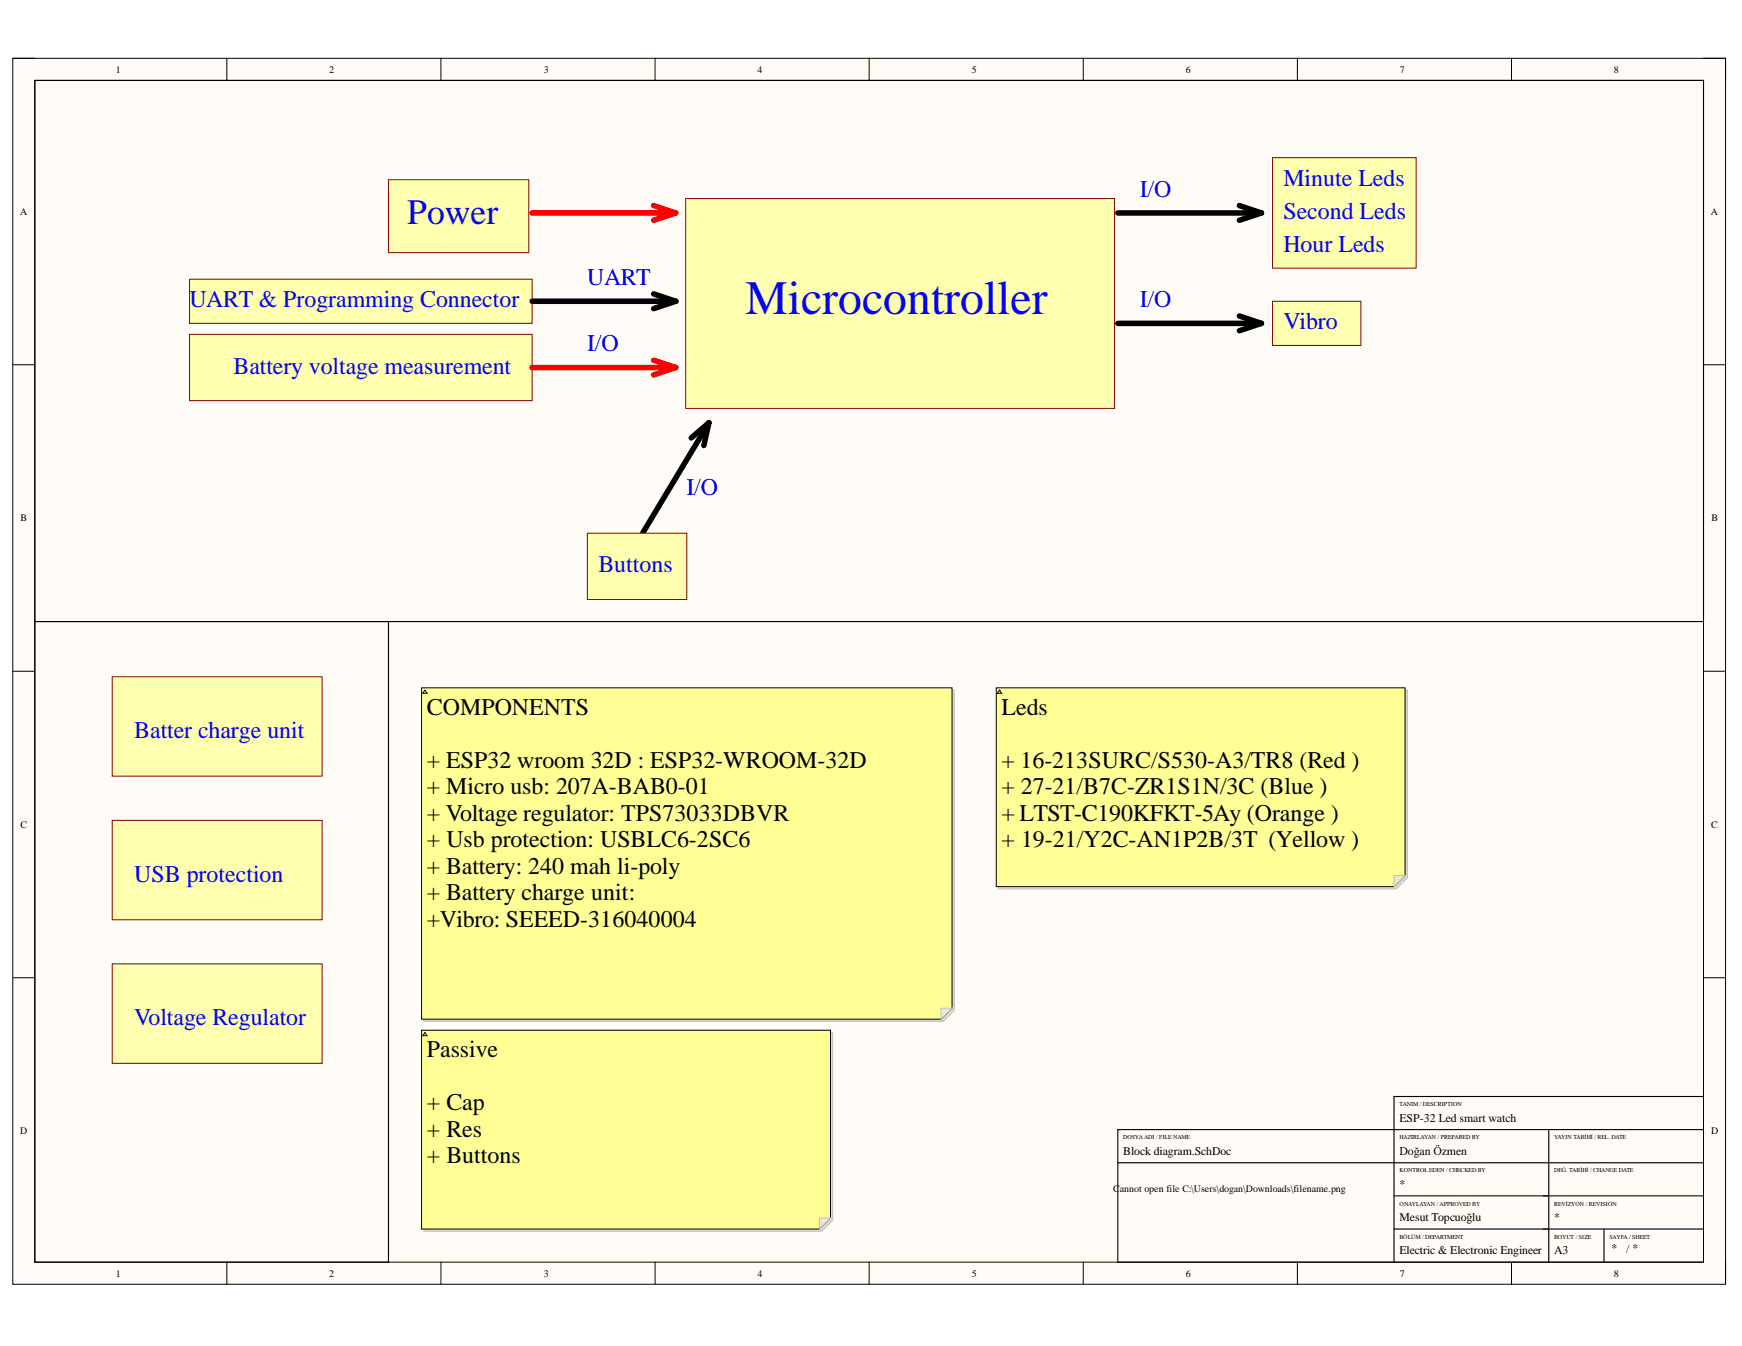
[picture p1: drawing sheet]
<svg xmlns="http://www.w3.org/2000/svg" width="279mm" height="216mm" viewBox="0 0 279 216" stroke-linecap="round" stroke-linejoin="round" font-family="sans-serif">
<path d="M2 9.4h274.8v196.6h-274.8z" fill-rule="evenodd" fill="#fffcf8"/>
<path d="M2 9.4h274.8v196.6h-274.8z" fill="none" stroke="#000" stroke-width=".16"/>
<path d="M5.6 12.9h267.6v189.5h-267.6z" fill-rule="evenodd" fill="#fffcf8"/>
<g fill="none" stroke="#000" stroke-width=".16">
<path d="M2 9.3h3.6M5.6 12.9h267.6v189.5h-267.6zM36.4 9.3v3.6M70.7 9.3v3.6M105.1 9.3v3.6M139.4 9.3v3.6M173.7 9.4v3.5M208.1 9.4v3.5M242.4 9.4v3.5M273.2 9.4h3.6v3.5M2 58.5h3.6M273.2 58.5h3.6"/>
<path d="M2 107.7h3.6M273.2 107.7h3.6M2 156.8h3.6M273.2 156.8h3.6M36.4 202.4v3.6M70.7 202.4v3.6M105.1 202.4v3.6M139.4 202.4v3.6M173.7 202.4v3.6M208.1 202.4v3.6M242.4 202.4v3.6M276.8 202.4v3.6"/>
</g>
<path d="M273.2 175.9h-49.6v26.5M179.3 186.5h93.9M223.6 191.8h49.6M223.6 197.1h49.6M248.4 181.2v21.2M257.3 197.1v5.3M273.2 181.2h-93.9v21.2h93.9" fill="none" stroke="#000" stroke-width=".18"/>
<path d="M110 31.8h68.7v33.7h-68.7z" fill-rule="evenodd" fill="#ffffb0"/>
<path d="M110 31.8h68.7v33.7h-68.7z" fill="none" stroke="#800000" stroke-width=".16"/>
<path d="M62.3 28.8h22.5v11.7h-22.5z" fill-rule="evenodd" fill="#ffffb0"/>
<path d="M62.3 28.8h22.5v11.7h-22.5z" fill="none" stroke="#800000" stroke-width=".16"/>
<path d="M179.3 34.2h23M198.8 33l3.5 1.2M202.3 34.2l-3.5 1.1" fill="none" stroke="#000" stroke-width=".89"/>
<path d="M85.3 34.2h23.1M104.8 33l3.6 1.2M108.4 34.2l-3.6 1.1" fill="none" stroke="#f00" stroke-width=".89"/>
<path d="M204.1 25.3h23v17.7h-23z" fill-rule="evenodd" fill="#ffffb0"/>
<path d="M204.1 25.3h23v17.7h-23z" fill="none" stroke="#800000" stroke-width=".16"/>
<path d="M30.4 44.8h54.9v7.1h-54.9z" fill-rule="evenodd" fill="#ffffb0"/>
<path d="M30.4 44.8h54.9v7.1h-54.9z" fill="none" stroke="#800000" stroke-width=".16"/>
<path d="M85.3 48.3h23.1M104.8 47.1l3.6 1.2M108.4 48.3l-3.6 1.2" fill="none" stroke="#000" stroke-width=".89"/>
<path d="M30.4 53.6h54.9v10.7h-54.9z" fill-rule="evenodd" fill="#ffffb0"/>
<path d="M30.4 53.6h54.9v10.7h-54.9z" fill="none" stroke="#800000" stroke-width=".16"/>
<path d="M85.3 59h23.1M104.8 57.8l3.6 1.2M108.4 59l-3.6 1.1" fill="none" stroke="#f00" stroke-width=".89"/>
<path d="M179.3 51.9h23M198.8 50.7l3.5 1.2M202.3 51.9l-3.5 1.2" fill="none" stroke="#000" stroke-width=".89"/>
<path d="M204.1 48.3h14.2v7.1h-14.2z" fill-rule="evenodd" fill="#ffffb0"/>
<path d="M204.1 48.3h14.2v7.1h-14.2z" fill="none" stroke="#800000" stroke-width=".16"/>
<path d="M113.7 67.8l-10.6 17.7M113.7 67.8l-2.8 2.4M113.7 67.8l-.8 3.7" fill="none" stroke="#000" stroke-width=".89"/>
<path d="M94.2 85.5h16v10.7h-16z" fill-rule="evenodd" fill="#ffffb0"/>
<path d="M94.2 85.5h16v10.7h-16z" fill="none" stroke="#800000" stroke-width=".16"/>
<path d="M18 108.6h33.7v15.9h-33.7z" fill-rule="evenodd" fill="#ffffb0"/>
<path d="M18 108.6h33.7v15.9h-33.7z" fill="none" stroke="#800000" stroke-width=".16"/>
<path d="M18 131.6h33.7v15.9h-33.7z" fill-rule="evenodd" fill="#ffffb0"/>
<path d="M18 131.6h33.7v15.9h-33.7z" fill="none" stroke="#800000" stroke-width=".16"/>
<path d="M18 154.6h33.7v16h-33.7z" fill-rule="evenodd" fill="#ffffb0"/>
<path d="M18 154.6h33.7v16h-33.7z" fill="none" stroke="#800000" stroke-width=".16"/>
<path d="M5.6 99.7h267.6v-86.8h-267.6v189.5h56.7v-102.7" fill="none" stroke="#000" stroke-width=".18"/>
<path d="M68 110.7h85.1v51.4l-1.8 1.7h-83.3z" fill-rule="evenodd" fill="#e0ddd7"/>
<path d="M68 110.7h85.1v51.4l-1.8 1.7h-83.3z" fill="none" stroke="#bfbdba" stroke-width=".16"/>
<path d="M67.6 110.3h85.1v51.4l-1.8 1.8h-83.3z" fill-rule="evenodd" fill="#ffff96"/>
<path d="M67.6 110.3h85.1v51.4l-1.8 1.8h-83.3z" fill="none" stroke="#000" stroke-width=".16"/>
<path d="M150.9 161.7h1.8l-1.8 1.8z" fill="#f2f0d8"/>
<path d="M150.9 161.7h1.8l-1.8 1.8z" fill="none" stroke="#bfbdba" stroke-width=".16"/>
<path d="M68.2 110.7l.3 .5h-.7z" fill="#ffcc78"/>
<path d="M68.2 110.7l.3 .5h-.7z" fill="none" stroke="#300" stroke-width=".16"/>
<path d="M160.1 110.7h65.6v30.1l-1.8 1.8h-63.8z" fill-rule="evenodd" fill="#e0ddd7"/>
<path d="M160.1 110.7h65.6v30.1l-1.8 1.8h-63.8z" fill="none" stroke="#bfbdba" stroke-width=".16"/>
<path d="M159.8 110.3h65.6v30.1l-1.8 1.8h-63.8z" fill-rule="evenodd" fill="#ffff96"/>
<path d="M159.8 110.3h65.6v30.1l-1.8 1.8h-63.8z" fill="none" stroke="#000" stroke-width=".16"/>
<path d="M223.6 140.4h1.8l-1.8 1.8z" fill="#f2f0d8"/>
<path d="M223.6 140.4h1.8l-1.8 1.8z" fill="none" stroke="#bfbdba" stroke-width=".16"/>
<path d="M160.3 110.7l.4 .5h-.7z" fill="#ffcc78"/>
<path d="M160.3 110.7l.4 .5h-.7z" fill="none" stroke="#300" stroke-width=".16"/>
<path d="M68 165.6h65.6v30.1l-1.8 1.8h-63.8z" fill-rule="evenodd" fill="#e0ddd7"/>
<path d="M68 165.6h65.6v30.1l-1.8 1.8h-63.8z" fill="none" stroke="#bfbdba" stroke-width=".16"/>
<path d="M67.6 165.3h65.6v30.1l-1.8 1.7h-63.8z" fill-rule="evenodd" fill="#ffff96"/>
<path d="M67.6 165.3h65.6v30.1l-1.8 1.7h-63.8z" fill="none" stroke="#000" stroke-width=".16"/>
<path d="M131.4 195.4h1.8l-1.8 1.7z" fill="#f2f0d8"/>
<path d="M131.4 195.4h1.8l-1.8 1.7z" fill="none" stroke="#bfbdba" stroke-width=".16"/>
<path d="M68.2 165.6l.3 .5h-.7z" fill="#ffcc78"/>
<path d="M68.2 165.6l.3 .5h-.7z" fill="none" stroke="#300" stroke-width=".16"/>
<text font-size="7.7" fill="#00f" x="119.5" y="50.4">Microcontroller</text>
<text font-size="5.7" fill="#00f" x="65.3" y="35.9">Power</text>
<g font-size="3.8" fill="#00f">
<text x="205.8" y="29.8">Minute Leds</text>
<text x="182.8" y="31.5">I/O</text>
<text x="205.8" y="35.1">Second Leds</text>
<text x="205.8" y="40.4">Hour Leds</text>
<text x="94.2" y="45.7">UART</text>
<text x="30.4" y="49.3">UART &amp; Programming Connector</text>
<text x="182.8" y="49.3">I/O</text>
<text x="205.8" y="52.8">Vibro</text>
<text x="37.5" y="59.9">Battery voltage measurement</text>
<text x="94.2" y="56.4">I/O</text>
<text x="110.1" y="79.4">I/O</text>
<text x="96" y="91.8">Buttons</text>
<text x="21.5" y="118.4">Batter charge unit</text>
<text x="21.5" y="141.4">USB protection</text>
<text x="21.5" y="164.4">Voltage Regulator</text>
</g>
<g font-size="3.8">
<text x="68.5" y="114.6">COMPONENTS</text>
<text x="160.6" y="114.6">Leds</text>
<text x="68.5" y="123.1">+ ESP32 wroom 32D : ESP32-WROOM-32D</text>
<text x="160.6" y="123.1">+ 16-213SURC/S530-A3/TR8 (Red )</text>
<text x="68.5" y="127.4">+ Micro usb: 207A-BAB0-01</text>
<text x="68.5" y="131.7">+ Voltage regulator: TPS73033DBVR</text>
<text x="160.6" y="127.4">+ 27-21/B7C-ZR1S1N/3C (Blue )</text>
<text x="160.6" y="131.7">+ LTST-C190KFKT-5Ay (Orange )</text>
<text x="68.5" y="135.9">+ Usb protection: USBLC6-2SC6</text>
<text x="160.6" y="135.9">+ 19-21/Y2C-AN1P2B/3T (Yellow )</text>
<text x="68.5" y="140.1">+ Battery: 240 mah li-poly</text>
<text x="68.5" y="144.4">+ Battery charge unit:</text>
<text x="68.5" y="148.7">+Vibro: SEEED-316040004</text>
<text x="68.5" y="169.6">Passive</text>
<text x="68.5" y="178.1">+ Cap</text>
<text x="68.5" y="182.3">+ Res</text>
<text x="68.5" y="186.6">+ Buttons</text>
</g>
<g font-size="1.9">
<text x="224.5" y="179.9">ESP-32 Led smart watch</text>
<text x="180.2" y="185.2">Block diagram.SchDoc</text>
<text x="224.5" y="185.2">Doğan Özmen</text>
<text x="224.5" y="190.5">*</text>
<text x="224.5" y="195.8">Mesut Topcuoğlu</text>
<text x="249.3" y="195.8">*</text>
<text x="224.5" y="201.2">Electric &amp; Electronic Engineer</text>
<text x="249.3" y="201.2">A3</text>
<text x="258.5" y="200.8">*</text>
<text x="260.8" y="201">/ *</text>
</g>
<g font-size="1.6">
<text x="18.6" y="11.7">1</text>
<text x="52.8" y="11.7">2</text>
<text x="87.2" y="11.7">3</text>
<text x="121.5" y="11.7">4</text>
<text x="155.9" y="11.7">5</text>
<text x="190.2" y="11.7">6</text>
<text x="224.5" y="11.7">7</text>
<text x="258.9" y="11.7">8</text>
<text x="3.2" y="34.5">A</text>
<text x="274.4" y="34.5">A</text>
<text x="3.3" y="83.6">B</text>
<text x="274.5" y="83.6">B</text>
<text x="3.3" y="132.8">C</text>
<text x="274.5" y="132.8">C</text>
<text x="3.3" y="181.9">D</text>
<text x="274.5" y="181.9">D</text>
<text x="178.6" y="191.1">Cannot open file C:\Users\dogan\Downloads\filename.png</text>
<text x="18.6" y="204.8">1</text>
<text x="52.8" y="204.8">2</text>
<text x="87.2" y="204.8">3</text>
<text x="121.5" y="204.8">4</text>
<text x="155.9" y="204.8">5</text>
<text x="190.2" y="204.8">6</text>
<text x="224.5" y="204.8">7</text>
<text x="258.9" y="204.8">8</text>
</g>
<g font-size="1">
<text x="224.5" y="177.5">TANIM / DESCRIPTION</text>
<text x="180.2" y="182.7">DOSYAADI / FILE NAME</text>
<text x="224.5" y="182.7">HAZIRLAYAN / PREPARED BY</text>
<text x="249.3" y="182.7">YAYIN TARİHİ / REL. DATE</text>
<text x="224.5" y="188.1">KONTROL EDEN / CHECKED BY</text>
<text x="249.3" y="188.1">DEĞ. TARİHİ / CHANGE DATE</text>
<text x="224.5" y="193.4">ONAYLAYAN / APPROVED BY</text>
<text x="249.3" y="193.4">REVİZYON / REVISION</text>
<text x="224.5" y="198.7">BÖLÜM / DEPARTMENT</text>
<text x="249.3" y="198.7">BOYUT / SIZE</text>
<text x="258.1" y="198.7">SAYFA / SHEET</text>
</g>
</svg>
